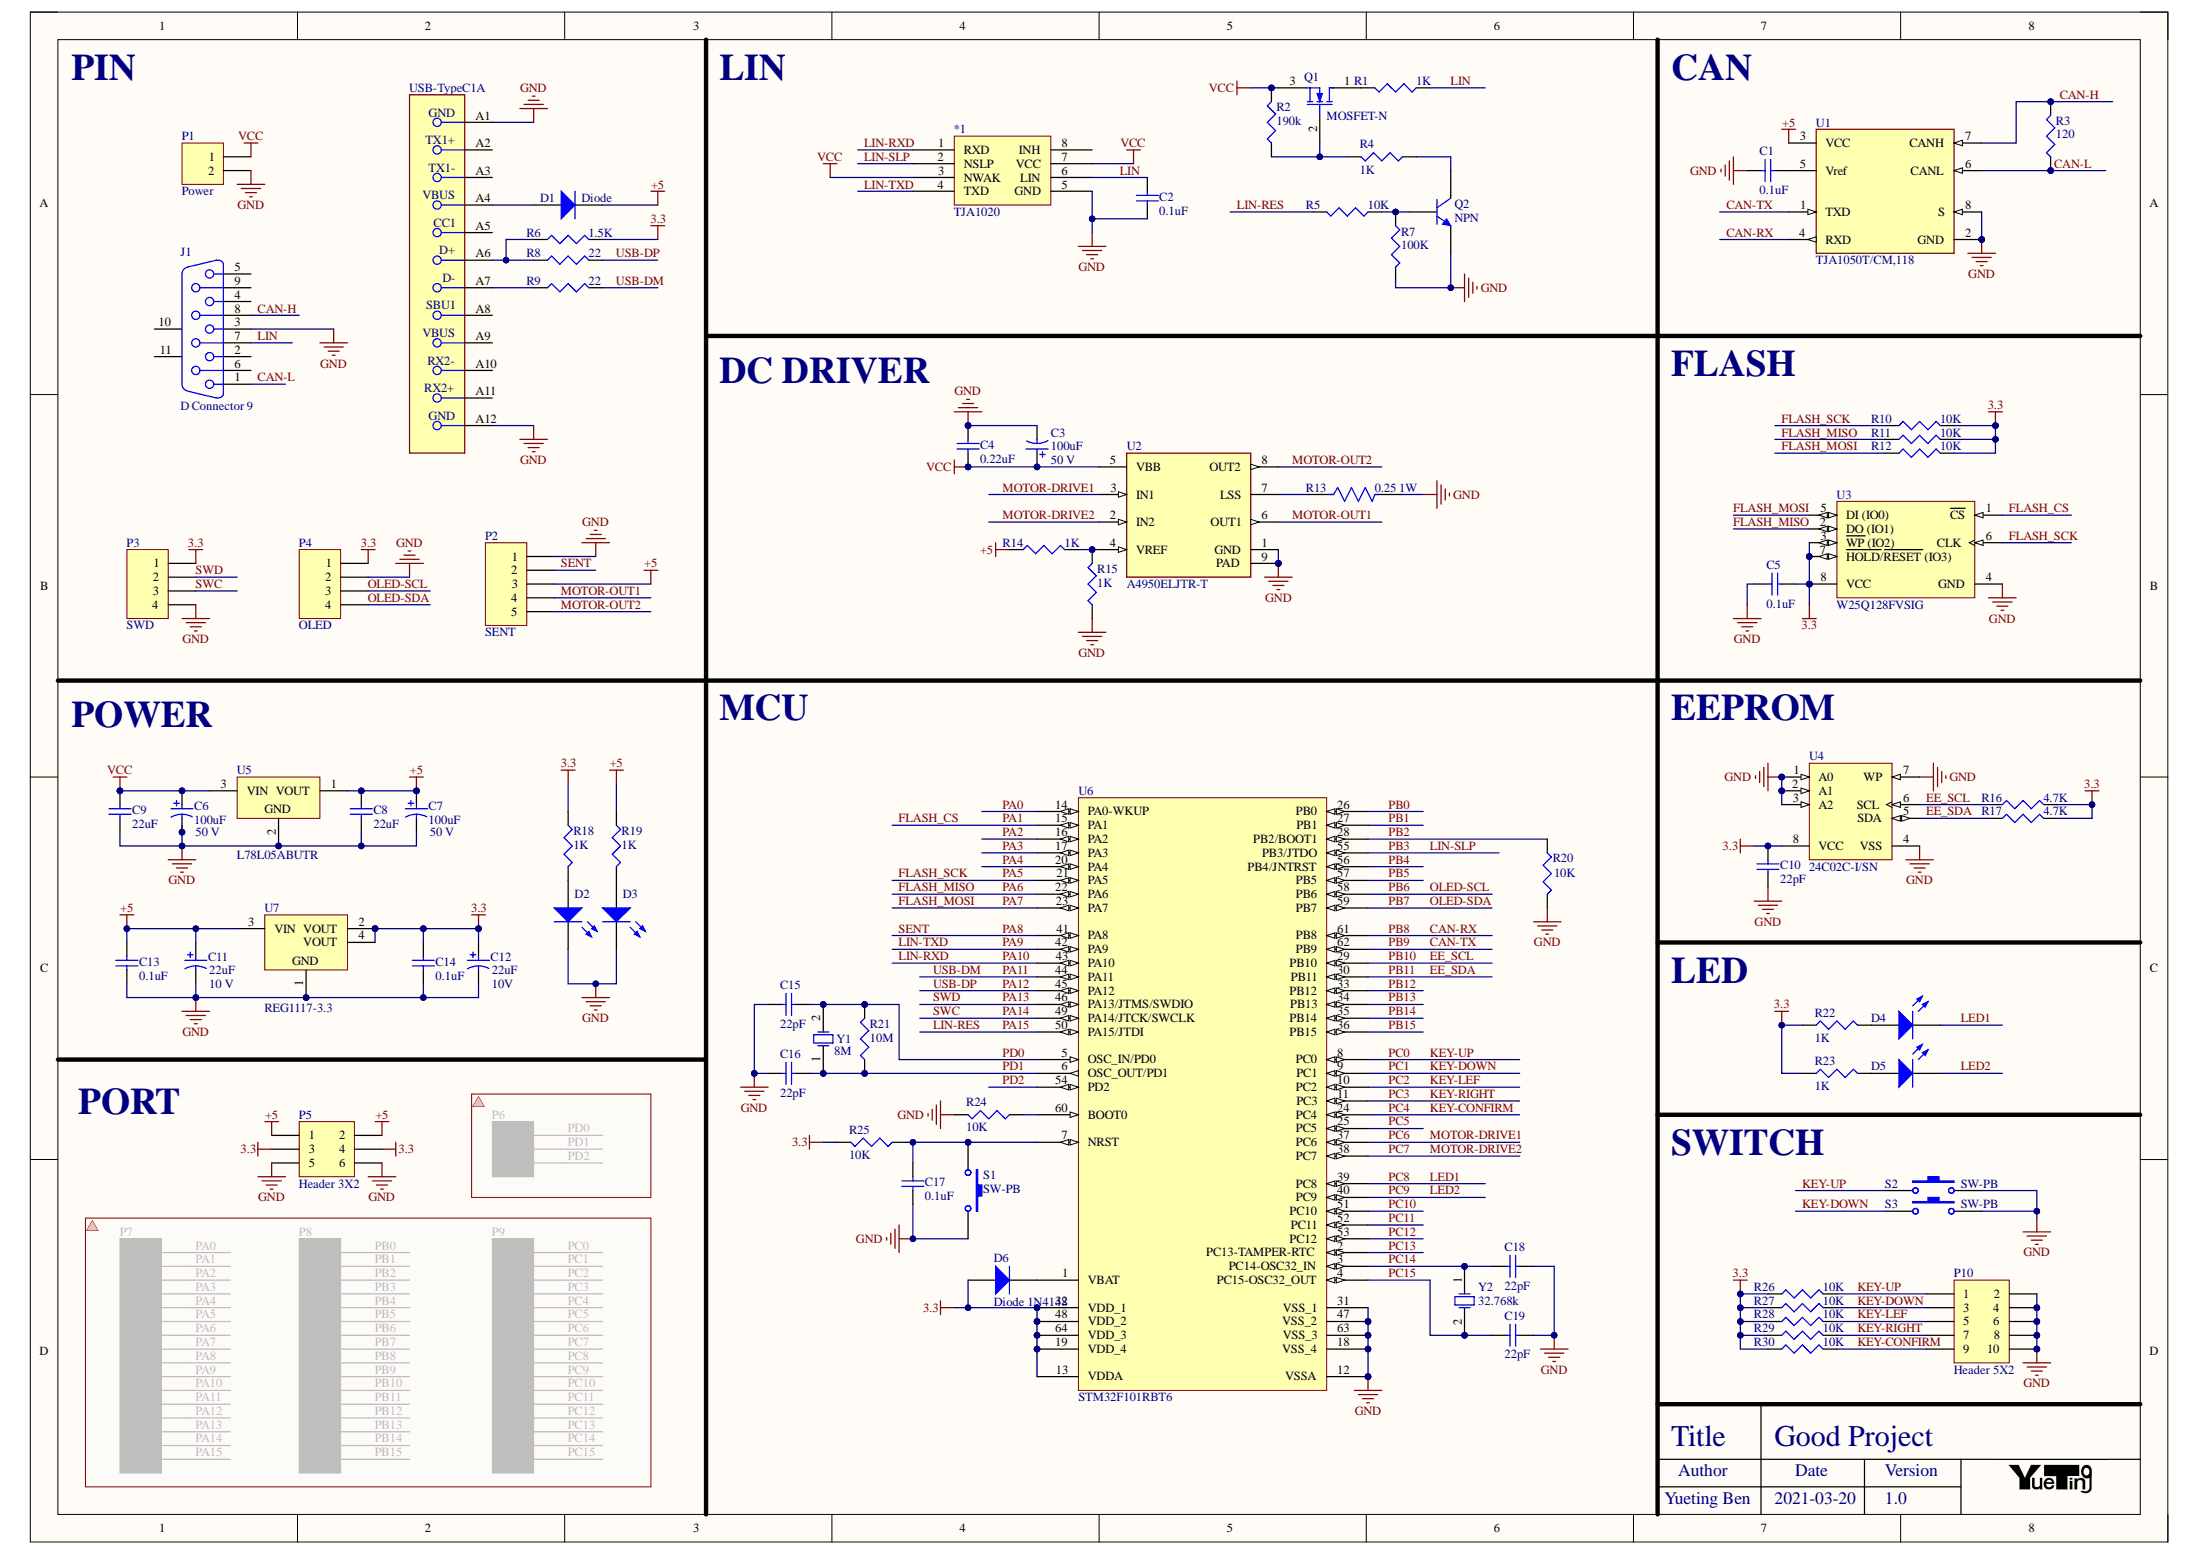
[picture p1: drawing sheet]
# Altium project Sent.PrjPcb
1 sheet, 82 parts. Net scope: global (net labels, ports and power ports of the same name join across sheets).
Board file: SENT.PcbDoc

## Sheet SENT.SchDoc: Hello
size A3; Date: 2020-03-12; ApprovedBy: YuetingBen; Author: YuetingBen; Revision: 1.0; SheetNumber: 1; SheetTotal: 1

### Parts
*1  TJA1020  [SOP127P600X175-8N]
C1  value 0.1uF  [1608[0603]]  (hidden comment: Cap)
C2  value 0.1uF  [1608[0603]]  (hidden comment: Cap)
C3  100uF  Rated Voltage: 50 V  [NIC-CAPA2-6.3X5.8_V]
C4  value 0.22uF  [1608[0603]]  (hidden comment: Cap)
C5  value 0.1uF  [1608[0603]]  (hidden comment: Cap)
C6  100uF  Rated Voltage: 50 V  [NIC-CAPA2-6.3X5.8_V]
C7  100uF  Rated Voltage: 50 V  [NIC-CAPA2-6.3X5.8_V]
C8  value 22uF  [1608[0603]]  (hidden comment: Cap)
C9  value 22uF  [1608[0603]]  (hidden comment: Cap)
C10  value 22pF  [1608[0603]]  (hidden comment: Cap)
C11  22uF  Rated Voltage: 10 V  [NIC-CAPA2-6.3X5.8_V]
C12  22uF  Rated Voltage: 10V  [NIC-CAPA2-6.3X5.8_V]
C13  value 0.1uF  [1608[0603]]  (hidden comment: Cap)
C14  value 0.1uF  [1608[0603]]  (hidden comment: Cap)
C15  value 22pF  [1608[0603]]  (hidden comment: Cap)
C16  value 22pF  [1608[0603]]  (hidden comment: Cap)
C17  value 0.1uF  [1608[0603]]  (hidden comment: Cap)
C18  value 22pF  [1608[0603]]  (hidden comment: Cap)
C19  value 22pF  [1608[0603]]  (hidden comment: Cap)
D1  Diode  [SMB]
D2  LED2  [PIN2]  (value not drawn)
D3  LED2  [PIN2]  (value not drawn)
D4  LED2  [PIN2]  (value not drawn)
D5  LED2  [PIN2]  (value not drawn)
D6  Diode 1N4148  [SMB]
J1  D Connector 9  [DSUB1.385-2H9]
P1  Power  [PIN2]
P2  SENT  [HDR1X5]
P3  SWD  [HDR1X4]
P4  OLED  [HDR1X4]
P5  Header 3X2  [HDR2X3]
P6  Header 3  [HDR1X3]  (value not drawn)  (masked out: inside a compile mask, not in the netlist)
P7  Header 16  [HDR1X16]  (value not drawn)  (masked out: inside a compile mask, not in the netlist)
P8  Header 16  [HDR1X16]  (value not drawn)  (masked out: inside a compile mask, not in the netlist)
P9  Header 16  [HDR1X16]  (value not drawn)  (masked out: inside a compile mask, not in the netlist)
P10  Header 5X2  [HDR2X5]
Q1  MOSFET-N  [SOT23_N]
Q2  NPN  [SOT23_N]
R1  value 1K  [14-1210]  (hidden comment: Res3)
R2  value 190k  [J1-0603]  (hidden comment: Res3)
R3  value 120  [J1-0603]  (hidden comment: Res3)
R4  value 1K  [J1-0603]  (hidden comment: Res3)
R5  value 10K  [J1-0603]  (hidden comment: Res3)
R6  value 1.5K  [J1-0603]  (hidden comment: Res3)
R7  value 100K  [J1-0603]  (hidden comment: Res3)
R8  value 22  [J1-0603]  (hidden comment: Res3)
R9  value 22  [J1-0603]  (hidden comment: Res3)
R10  value 10K  [J1-0603]  (hidden comment: Res3)
R11  value 10K  [J1-0603]  (hidden comment: Res3)
R12  value 10K  [J1-0603]  (hidden comment: Res3)
R13  0.25 1W  [FP-CRCW2512-e3-IPC_C]
R14  value 1K  [J1-0603]  (hidden comment: Res3)
R15  value 1K  [J1-0603]  (hidden comment: Res3)
R16  value 4.7K  [J1-0603]  (hidden comment: Res3)
R17  value 4.7K  [J1-0603]  (hidden comment: Res3)
R18  value 1K  [J1-0603]  (hidden comment: Res3)
R19  value 1K  [J1-0603]  (hidden comment: Res3)
R20  value 10K  [J1-0603]  (hidden comment: Res3)
R21  value 10M  [J1-0603]  (hidden comment: Res3)
R22  value 1K  [J1-0603]  (hidden comment: Res3)
R23  value 1K  [J1-0603]  (hidden comment: Res3)
R24  value 10K  [J1-0603]  (hidden comment: Res3)
R25  value 10K  [J1-0603]  (hidden comment: Res3)
R26  value 10K  [J1-0603]  (hidden comment: Res3)
R27  value 10K  [J1-0603]  (hidden comment: Res3)
R28  value 10K  [J1-0603]  (hidden comment: Res3)
R29  value 10K  [J1-0603]  (hidden comment: Res3)
R30  value 10K  [J1-0603]  (hidden comment: Res3)
S1  SW-PB  [12Z-2010]
S2  SW-PB  [12Z-2010]
S3  SW-PB  [12Z-2010]
U1  TJA1050T/CM,118  [FP-SOT96-1-IPC_A]
U2  A4950ELJTR-T  [FP-LJ-8-MFG]
U3  W25Q128FVSIG  [WINB-SOIC-8_M]
U4  24C02C-I/SN  [SOIC-SN8_L]
U5  L78L05ABUTR  [SOT-89_N]
U6  STM32F101RBT6  [LQFP64_N]
U7  REG1117-3.3  [DCY0004A_M]
USB-TypeC1  USB-TypeC  [FP-1054500101-MFG]  (value not drawn)  (part A of 3)
Y1  8M  [RAD-0.2]
Y2  32.768k  [12Z-2010]

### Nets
3.3: C5.1 C10.2 C12.1 C14.2 D6.1(A) P3.1 P4.1 P5.3 P5.4 R6.2 R10.2 R11.2 R12.2 R16.2 R17.2 R18.1 R22.1 R23.1 R25.2 R26.1 R27.1 R28.1 R29.1 R30.1 U3.3(~{WP}_(IO2)) U3.7(~{HOLD}/~{RESET}_(IO3)) U3.8(VCC) U4.8(VCC) U6.13(VDDA) U6.19(VDD_4) U6.32(VDD_1) U6.48(VDD_2) U6.64(VDD_3) U7.2(VOUT) U7.4(VOUT)
+5: C7.1 C8.2 C11.1 C13.2 D1.2(K) P2.3 P5.1 P5.2 R14.1 R19.1 U1.3(VCC) U5.1(VOUT) U7.3(VIN)
GND: *1.5(GND) C1.2 C2.1 C3.2 C4.1 C5.2 C6.2 C7.2 C8.1 C9.1 C10.1 C11.2 C12.2 C13.1 C14.1 C15.2 C16.2 C17.1 C18.1 C19.1 D2.2(K) D3.2(K) J1.3 P1.2 P2.1 P3.4 P4.2 P5.5 P5.6 P10.2 P10.4 P10.6 P10.8 P10.10 Q2.3(E) R7.2 R13.2 R15.1 R20.2 R24.2 S1.2 S2.2 S3.2 U1.2(GND) U1.8(S) U2.1(GND) U2.9(PAD) U3.4(GND) U4.1(A0) U4.2(A1) U4.3(A2) U4.4(VSS) U4.7(WP) U5.2(GND) U6.12(VSSA) U6.18(VSS_4) U6.31(VSS_1) U6.47(VSS_2) U6.63(VSS_3) U7.1(GND) USB-TypeC1.A1(GND) USB-TypeC1.A12(GND)
VCC: *1.3(NWAK) *1.7(VCC) C3.1 C4.2 C6.1 C9.2 P1.1 Q1.3(S) R2.2 U2.5(VBB) U5.3(VIN)
CAN-H: J1.8 R3.2 U1.7(CANH)
CAN-L: J1.1 R3.1 U1.6(CANL)
CAN-RX: U1.4(RXD) U6.61(PB8)  [also labelled PB8]
CAN-TX: U1.1(TXD) U6.62(PB9)  [also labelled PB9]
EE_SCL: R16.1 U4.6(SCL) U6.29(PB10)  [also labelled PB10]
EE_SDA: R17.1 U4.5(SDA) U6.30(PB11)  [also labelled PB11]
FLASH_CS: U3.1(~{CS}) U6.15(PA1)  [also labelled PA1]
FLASH_MISO: R11.1 U3.2(DO_(IO1)) U6.22(PA6)  [also labelled PA6]
FLASH_MOSI: R12.1 U3.5(DI_(IO0)) U6.23(PA7)  [also labelled PA7]
FLASH_SCK: R10.1 U3.6(CLK) U6.21(PA5)  [also labelled PA5]
KEY-CONFIRM: P10.9 R30.2 U6.24(PC4)  [also labelled PC4]
KEY-DOWN: P10.3 R27.2 S3.1 U6.9(PC1)  [also labelled PC1]
KEY-LEF: P10.5 R28.2 U6.10(PC2)  [also labelled PC2]
KEY-RIGHT: P10.7 R29.2 U6.11(PC3)  [also labelled PC3]
KEY-UP: P10.1 R26.2 S2.1 U6.8(PC0)  [also labelled PC0]
LED1: D4.2(K) U6.39(PC8)  [also labelled PC8]
LED2: D5.2(K) U6.40(PC9)  [also labelled PC9]
LIN: *1.6(LIN) C2.2 J1.7 R1.1
LIN-RES: R5.2 U6.50(PA15/JTDI)  [also labelled PA15]
LIN-RXD: *1.1(RXD) U6.43(PA10)  [also labelled PA10]
LIN-SLP: *1.2(NSLP) U6.55(PB3/JTDO)  [also labelled PB3]
LIN-TXD: *1.4(TXD) U6.42(PA9)  [also labelled PA9]
MOTOR-DRIVE1: U2.3(IN1) U6.37(PC6)  [also labelled PC6]
MOTOR-DRIVE2: U2.2(IN2) U6.38(PC7)  [also labelled PC7]
MOTOR-OUT1: P2.4 U2.6(OUT1)
MOTOR-OUT2: P2.5 U2.8(OUT2)
OLED-SCL: P4.3 U6.58(PB6)  [also labelled PB6]
OLED-SDA: P4.4 U6.59(PB7)  [also labelled PB7]
PA0: U6.14(PA0-WKUP)
PA2: U6.16(PA2)
PA3: U6.17(PA3)
PA4: U6.20(PA4)
PA8: P2.2 U6.41(PA8)  [also labelled SENT]
PA11: R9.2 U6.44(PA11)  [also labelled USB-DM]
PA12: R8.2 U6.45(PA12)  [also labelled USB-DP]
PA13: P3.2 U6.46(PA13/JTMS/SWDIO)  [also labelled SWD]
PA14: P3.3 U6.49(PA14/JTCK/SWCLK)  [also labelled SWC]
PB0: U6.26(PB0)
PB1: U6.27(PB1)
PB2: R20.1 U6.28(PB2/BOOT1)
PB4: U6.56(PB4/JNTRST)
PB5: U6.57(PB5)
PB12: U6.33(PB12)
PB13: U6.34(PB13)
PB14: U6.35(PB14)
PB15: U6.36(PB15)
PC5: U6.25(PC5)
PC10: U6.51(PC10)
PC11: U6.52(PC11)
PC12: U6.53(PC12)
PC13: U6.2(PC13-TAMPER-RTC)
PC14: C18.2 U6.3(PC14-OSC32_IN) Y2.1(OSC1)
PC15: C19.2 U6.4(PC15-OSC32_OUT) Y2.2(OSC2)
PD0: C15.1 R21.2 U6.5(OSC_IN/PD0) Y1.2(OSC2)
PD1: C16.1 R21.1 U6.6(OSC_OUT/PD1) Y1.1(OSC1)
PD2: U6.54(PD2)
NetC1_1: C1.1 U1.5(Vref)
NetC17_2: C17.2 R25.1 S1.1 U6.7(NRST)
NetD1_1: D1.1(A) USB-TypeC1.A4(VBUS)
NetD2_1: D2.1(A) R18.2
NetD3_1: D3.1(A) R19.2
NetD4_1: D4.1(A) R22.2
NetD5_1: D5.1(A) R23.2
NetD6_2: D6.2(K) U6.1(VBAT)
NetQ1_1: Q1.1(D) R1.2
NetQ1_2: Q1.2(G) R2.1 R4.2
NetQ2_1: Q2.1(C) R4.1
NetQ2_2: Q2.2(B) R5.1 R7.1
NetR6_1: R6.1 R8.1 USB-TypeC1.A6(D+)
NetR9_1: R9.1 USB-TypeC1.A7(D-)
NetR13_1: R13.1 U2.7(LSS)
NetR14_2: R14.2 R15.2 U2.4(VREF)
NetR24_1: R24.1 U6.60(BOOT0)

Not connected (* = marked no-connect by the designer): *1 8(INH); J1 2 4 5 6 9 10(MH1) 11(MH2); USB-TypeC1 A2(TX1+) A3(TX1-) A5(CC1) A8(SBU1) A9(VBUS) A10(RX2-) A11(RX2+)

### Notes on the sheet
- PIN
- LIN
- CAN
- DC DRIVER
- FLASH
- POWER
- MCU
- (near U4) EEPROM
- LED
- PORT
- SWITCH
- Title
- Author
- Good Project
- Date
- Version
- Yueting Ben
- 2021-03-20
- 1.0
